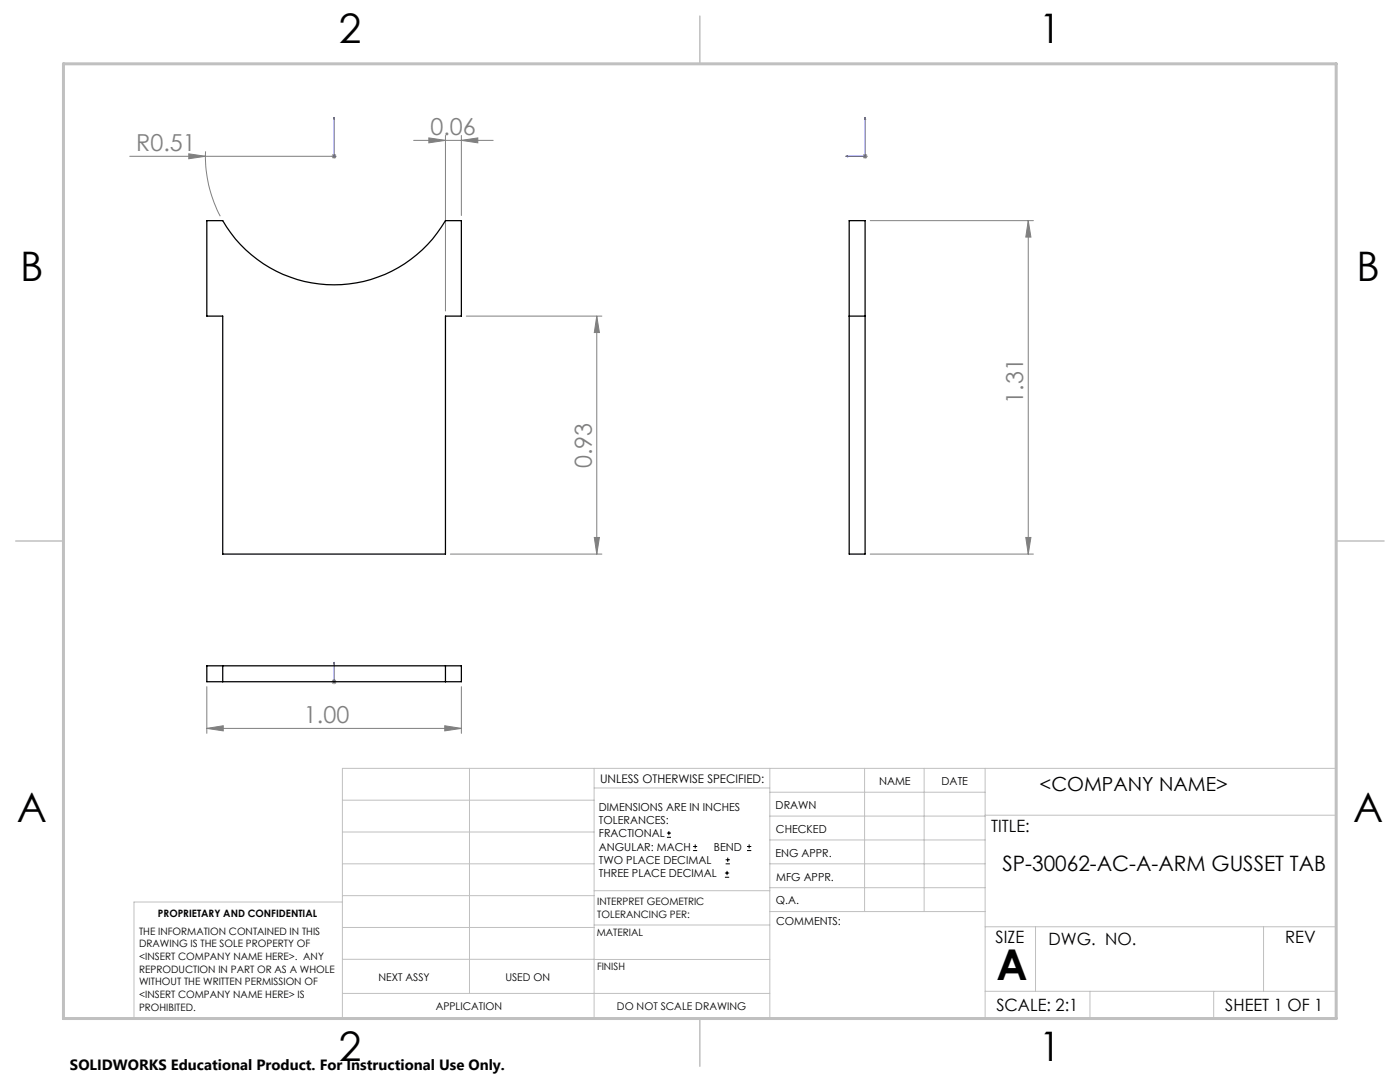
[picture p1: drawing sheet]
<svg xmlns="http://www.w3.org/2000/svg" width="279mm" height="216mm" viewBox="0 0 279 216" stroke-linecap="round" stroke-linejoin="round" font-family="sans-serif">
<g fill="none" stroke="#000" stroke-width=".2">
<path d="M133.1 167.1h.8M133.1 166.2h.8M133.5 165.8v.9M138.3 169.7h.8M138.3 168.9h.8M138.7 168.5v.8M144.7 175h.8M144.7 174.2h.8M144.8 172.4h.9M144.8 171.6h.9M145.1 173.8v.8M145.2 171.1v.9"/>
<path d="M149.1 169.7h.8M149.1 168.9h.8M149.5 168.5v.8"/>
</g>
<path d="M66.7 31.1v.2zM66.7 23.4v.4v-.4M66.7 31.2h.1M66.7 23.4v7.8M168.8 31.2l.4-.1v.2zM172.6 23.4v7.8h-3.8M172.6 23.4l.2 .4h-.2zM66.7 132.2v.3v-.3M66.7 135.9v.2zM66.7 136h.1M66.7 132.2v3.8" fill="none" stroke="#00f" stroke-width=".2"/>
<g fill="none" stroke="#808080" stroke-width=".2">
<path d="M37.7 30.7l3.3 .5-3.3 .5zM41 30.2a25.3 25.3 0 0 0 3 12.9M66.3 30.8l.7 .7M66.7 30.7v1M67 30.8l-.7 .7M67.2 31.2h-41.3M82.5 28h15.9M85.6 27.5l3.3 .5-3.3 .5zM88.9 27v35.1M92.1 28l3.3-.5v1zM92.1 27v16M172.2 31.2h1"/>
<path d="M172.3 30.8l.7 .7M172.6 30.7v1M173 30.8l-.7 .7M173.7 44h32.5M205.2 44v66.6M205.2 44l.5 3.3h-1zM93.1 63.1h27M119.1 63.1l.5 3.3h-1zM119.1 63.1v47.5M89.9 110.6h30.2M118.6 107.2h1l-.5 3.4zM173.7 110.6h32.5"/>
<path d="M204.7 107.2h1l-.5 3.4zM41.3 137v9.3M66.1 136h1.1M66.3 135.7l.7 .7M66.7 135.5v1M67 135.7l-.7 .7M92.1 137v9.3M41.3 145.3l3.3-.5v1zM41.3 145.3h50.8M88.8 144.8l3.3 .5-3.3 .5z"/>
</g>
<g fill="none" stroke="#c0c0c0" stroke-width=".2">
<path d="M68.3 159.7h50.3M93.7 153.3v44.9M118.6 153.3v49.9M118.6 157.2h35M153.6 153.3v49.9M153.6 158.1h43M172.5 153.3v28.6M184.4 153.3v28.6M196.6 153.3v49.9M68.3 180h-41.6v23.2h240v-49.9h-198.4v49.9M68.3 166h50.3M68.3 178.7h50.3"/>
<path d="M68.3 172.4h50.3M118.6 177.7h35M153.6 162.8h43M153.6 177.1h43M153.6 172.4h43M153.6 167.6h43M196.6 162.7h70.1M68.3 198.2h85.3M68.3 191.4l85.3 .1M68.3 185.1h50.3M118.6 184.6h35M153.6 181.9h43"/>
<path d="M196.6 184.9h70.1M196.6 197.8h70.1M206.7 184.9v12.9M217.5 197.8v5.4M242.2 197.8v5.4M252.2 184.9v12.9"/>
</g>
<path d="M139.7 3.2v9.5M3.1 107.9h9.6M266.7 107.9h9.5M139.7 203.2v9.6" fill="none" stroke="#c0c0c0" stroke-width=".3"/>
<path d="M12.7 12.7h254v190.5h-254z" fill="none" stroke="#c0c0c0" stroke-width=".6"/>
<g fill="#00f">
<path d="M66.7 31.1v.2zM66.7 23.4v.4z"/>
<path d="M66.7 132.2v.3zM66.7 135.9v.2z"/>
<path d="M168.8 31.2l.4 .1v-.2zM172.6 23.4v.4h.2z"/>
</g>
<g fill="#808080">
<path d="M37.7 30.7l3.3 .5-3.3 .5z"/>
<path d="M85.6 27.5l3.3 .5-3.3 .5zM92.1 28l3.3-.5v1zM41.3 145.3l3.3-.5v1zM88.8 144.8l3.3 .5-3.3 .5z"/>
<path d="M118.6 107.2h1l-.5 3.4zM119.1 63.1l.5 3.3h-1z"/>
<path d="M204.7 107.2h1l-.5 3.4zM205.2 44l.5 3.3h-1z"/>
</g>
<path d="M41.3 44h3.1a25.7 25.7 0 0 0 44.5 0h3.2v19.1h-3.2v47.5h-44.5v-47.5h-3.1zM169.5 44h3.1v66.6h-3.1zM169.5 63.1h3.1M41.3 132.9h50.8v3.1h-50.8zM44.4 132.9v3.1M88.9 132.9v3.1" fill="none" stroke="#000" stroke-width=".25"/>
<text font-size="8.5" x="198.9" y="195.5">A</text>
<g font-size="8.1">
<text x="67.6" y="8.5">2</text>
<text x="207.3" y="8.5">1</text>
<text x="4" y="56.1">B</text>
<text x="270.7" y="56.1">B</text>
<text x="3.3" y="164.1">A</text>
<text x="270" y="164.1">A</text>
<text x="67.6" y="211.7">2</text>
<text x="207.3" y="211.7">1</text>
</g>
<g font-size="4.7" fill="#808080">
<text x="85.9" y="27">0.06</text>
<text x="27.2" y="30.2">R0.51</text>
<text x="204.2" y="80.6" transform="rotate(-90 204.2 80.6)">1.31</text>
<text x="118.1" y="93.4" transform="rotate(-90 118.1 93.4)">0.93</text>
<text x="60.7" y="144.3">1.00</text>
</g>
<text font-size="4.2" x="200.1" y="173.7">SP-30062-AC-A-ARM GUSSET TAB</text>
<text font-size="3.9" x="207.5" y="157.8">&lt;COMPANY NAME&gt;</text>
<g font-size="3.4">
<text x="197.8" y="166">TITLE:</text>
<text x="198.7" y="188.1">SIZE</text>
<text x="209.3" y="188.6">DWG. NO.</text>
<text x="256.5" y="188.2">REV</text>
<text x="198.8" y="201.7">SCALE: 2:1</text>
<text x="244.5" y="201.7">SHEET 1 OF 1</text>
</g>
<text font-size="3" x="14" y="213.5">SOLIDWORKS Educational Product. For Instructional Use Only.</text>
<text font-size="2.4" x="119.8" y="156.2">UNLESS OTHERWISE SPECIFIED:</text>
<g font-size="2.2">
<text x="119.5" y="161.8">DIMENSIONS ARE IN INCHES</text>
<text x="154.8" y="161.4">DRAWN</text>
<text x="175.4" y="156.6">NAME</text>
<text x="187.9" y="156.7">DATE</text>
<text x="119.5" y="164.4">TOLERANCES:</text>
<text x="119.5" y="167.1">FRACTIONAL</text>
<text x="154.9" y="166.3">CHECKED</text>
<text x="119.5" y="169.7">ANGULAR: MACH</text>
<text x="119.5" y="172.4">TWO PLACE DECIMAL</text>
<text x="142.5" y="169.7">BEND</text>
<text x="154.8" y="170.9">ENG APPR.</text>
<text x="119.5" y="175">THREE PLACE DECIMAL</text>
<text x="154.9" y="175.7">MFG APPR.</text>
<text x="154.9" y="180.4">Q.A.</text>
<text x="154.9" y="184.6">COMMENTS:</text>
</g>
<g font-size="2.1">
<text x="75.5" y="195.7">NEXT ASSY</text>
<text x="100.9" y="195.7">USED ON</text>
<text x="86.9" y="201.5">APPLICATION</text>
<text x="123.1" y="201.6">DO NOT SCALE DRAWING</text>
</g>
<g font-size="2">
<text x="31.5" y="182.9">PROPRIETARY AND CONFIDENTIAL</text>
<text x="119.2" y="180.6">INTERPRET GEOMETRIC</text>
<text x="119.2" y="183.1">TOLERANCING PER:</text>
<text x="27.8" y="186.5">THE INFORMATION CONTAINED IN THIS</text>
<text x="27.8" y="189">DRAWING IS THE SOLE PROPERTY OF</text>
<text x="27.8" y="191.6">&lt;INSERT COMPANY NAME HERE&gt;. ANY</text>
<text x="119.1" y="186.7">MATERIAL</text>
<text x="27.8" y="194.1">REPRODUCTION IN PART OR AS A WHOLE</text>
<text x="27.8" y="196.6">WITHOUT THE WRITTEN PERMISSION OF</text>
<text x="119.1" y="193.5">FINISH</text>
<text x="27.8" y="199.1">&lt;INSERT COMPANY NAME HERE&gt; IS</text>
<text x="27.8" y="201.7">PROHIBITED.</text>
</g>
</svg>
